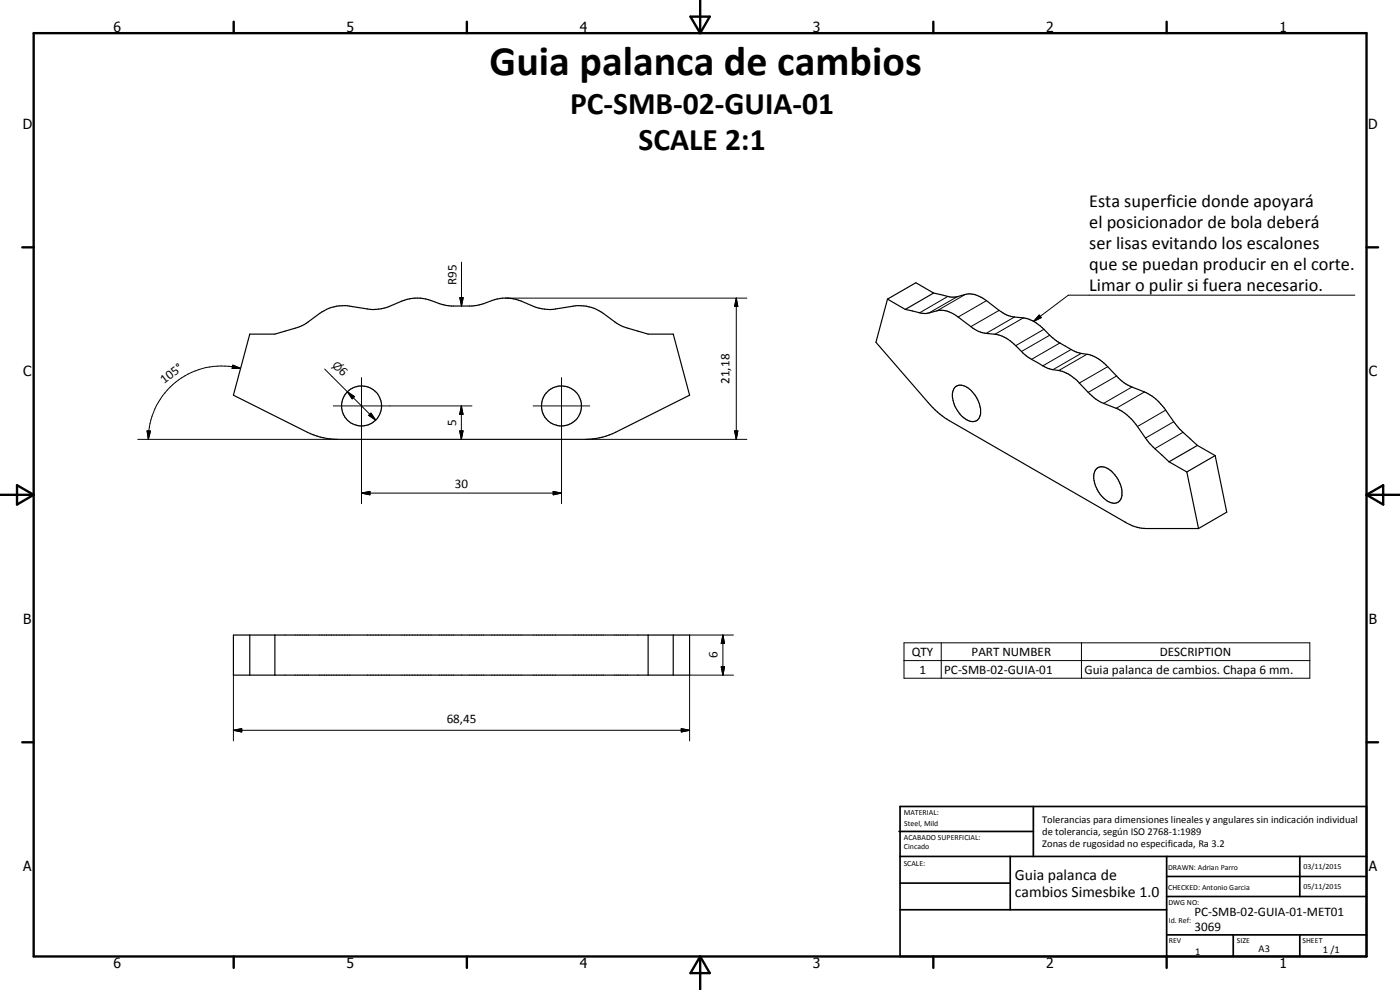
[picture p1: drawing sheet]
<svg xmlns="http://www.w3.org/2000/svg" width="420mm" height="297mm" viewBox="0 0 420 297" stroke-linecap="round" stroke-linejoin="round" font-family="sans-serif">
<g fill="none" stroke="#000" stroke-width=".35">
<path d="M266.3 89.7l-3.4 13 15.7 18.1a25.7 25.7 0 0 0 6.3 5.4l52.7 30.4a12.4 12.4 0 0 0 6.3 2h15.8M266.3 89.7l5.4 3.1M271.7 92.8l5.7 1.3 3.8-.8a7.3 7.3 0 0 1 6.4 1.8l3.8 2.9a8.6 8.6 0 0 0 4.5 2l2.7 .3a10.3 10.3 0 0 1 6.2 3.4l2.2 2.3a30 30 0 0 0 8.5 4.8 11.3 11.3 0 0 1 8.4 4.1l2.7 2.8a12.6 12.6 0 0 0 4.6 3.3l3.8 1.5a15.1 15.1 0 0 1 6.4 5.5l2.8 4a20.9 20.9 0 0 0 4.5 4.6l2.1 2M280.2 87.9l-5.3-3.1-8.6 4.9M280.2 87.9l-8.5 4.9M280.2 87.9l5.2 1.3a9.4 9.4 0 0 0 4.3-.9 7.5 7.5 0 0 1 6.4 1.9l3.7 2.9 2.4 1.4 1.7 .5 3.2 .4a10.7 10.7 0 0 1 6.2 3.4l2.2 2.2 2.1 1.6 4.4 2.6 2 .7a11.7 11.7 0 0 1 8.4 4.1l2.7 2.8a11.7 11.7 0 0 0 4.6 3.3l3.8 1.5a14.7 14.7 0 0 1 6.3 5.5l4.3 5.7 5.3 4.8M75 100.2h7.5l6.8-1.9 2-.9 4.7-3.4a11.9 11.9 0 0 1 9-2.1l5.3 .8a12.9 12.9 0 0 0 6.5-.8 18.5 18.5 0 0 1 6.9-2.4 16 16 0 0 1 8.8 1.8l2.9 .5h6.2l2.9-.5a15.4 15.4 0 0 1 10.4-1.5l1.5 .5a19.3 19.3 0 0 0 6.2 2.3l3.3 .2 6.1-.9a12.4 12.4 0 0 1 9 2.1l4.1 3 3.3 1.5 6.1 1.7h7.5l5 18.4-22.3 11.1a20.6 20.6 0 0 1-8.9 2.1h-74.6a20.6 20.6 0 0 1-8.9-2.1l-22.2-11.1zM286.5 116.2a3.5 3.5 0 0 1 4.9 .9 8.5 8.5 0 0 1 2.6 7.9 2.59 2.59 0 0 1-4.2 .7 8.9 8.9 0 0 1-3.9-8.1zM350.8 138.6l5.4 3M359.4 133.6l5.3 3.1M359.4 133.6l-8.6 5M364.7 136.7l3.5 17-8.5 4.9"/>
<path d="M364.7 136.7l-8.5 4.9M328.7 141a2.66 2.66 0 0 1 3.9-.3 8.7 8.7 0 0 1 3.9 8.8 2.48 2.48 0 0 1-3.9 1 8.4 8.4 0 0 1-4-9.1zM356.2 141.6l3.5 17M70.1 190.5h136.9v12.1h-136.9zM75 190.5v12.1M82.5 190.5v12.1M194.5 190.5v12.1M202 190.5v12.1"/>
<circle cx="108.5" cy="121.8" r="6"/>
<circle cx="168.5" cy="121.8" r="6"/>
</g>
<g fill="none" stroke="#000" stroke-width=".3">
<path d="M138.5 78.7v13.1M138 89.3h1l-.5 2.5zM151.8 89.5h72.3M221 89.5l.4 2.4h-.9zM221 89.5v42.3M284.5 88.9l-8.5 5M287.3 89l-8.5 4.9M289.7 88.3l-8.5 5M296.1 90.2l-8.5 4.9M299.8 93.1l-8.4 4.9M304.4 95.1l-8.5 4.9M307.1 95.4l-8.5 4.9"/>
<path d="M311.9 94.5l.6 .8-2.3 1.1zM313.3 98.8l-8.5 4.9M406.6 88.6h-86l-10.4 7.8M69.9 109.6l2.3 .9h-2.5zM72.2 110.5a22 22 0 0 0-27.7 21.3M97.4 110.7l15.3 15.3M104.3 117.6l2.1 1.4-.7 .7zM108.5 113.3v37.8M168.5 113.3v37.8M315 100.6l-8.4 4.9M318.1 102.9l-8.5 4.9M321.5 104.9l-8.5 4.9"/>
<path d="M324.5 106l-8.5 4.9M326.2 106.3l-8.5 4.9M332.4 110l-8.5 4.9M335.1 112.8l-8.5 4.9M339.7 116.1l-8.5 4.9M343.5 117.6l-8.5 4.9M41.3 131.8h59.9M44.1 129.3h1.1l-.7 2.5zM100 121.8h41.6M111.3 124l1.4 2-2.1-1.4zM138 129.3h1l-.5 2.5zM138.5 121.8l.5 2.5h-1z"/>
<path d="M138.5 121.8v10M160 121.8h17M175.8 131.8h48.3M220.5 129.3h.9l-.4 2.5zM349.8 123.1l-8.4 4.9M352.2 126.5l-8.4 4.9M355 129.7l-8.4 4.9M108.5 148l2.5-.6v1.1zM108.5 148h60M166 147.4l2.5 .6-2.5 .5zM207 190.5h13.1M216.9 190.5l.6 2.6h-1.1z"/>
<path d="M216.9 190.5v12.1M271.3 192.9h121.8v10.6h-121.8zM271.3 198.2h121.8M282.5 192.9v10.6M324.6 192.9v10.6M70.1 219.1l2.4-.5v1zM70.1 219.1h136.9M70.1 202.6v19.7M204.5 218.6l2.5 .5-2.5 .5zM216.4 200.1h1.1l-.6 2.5zM220.1 202.6h-13.1v19.7"/>
</g>
<g fill="none" stroke="#000" stroke-width=".71">
<path d="M10.1 9.9h400v277.1h-400zM70.1 6.5v3.4M140.1 6.5v3.4M207.2 5h5.8l-2.9 4.9zM210.1 0v9.9M280.1 6.5v3.4M350.1 6.5v3.4M6.7 74.2h3.4M410.1 74.2h3.5M.1 148.5h10M5.1 145.6l5 2.9-5 2.9zM410.1 148.5h10"/>
<path d="M410.1 148.5l5-2.9v5.8zM6.7 222.7h3.4M410.1 222.7h3.5M70.1 287v3.4M140.1 287v3.4M210.1 287v10M210.1 287l2.9 5h-5.8zM280.1 287v3.4M350.1 287v3.4"/>
</g>
<g fill="none" stroke="#000" stroke-width=".51">
<path d="M269.8 249.5h40.3M270.1 242h140v45h-140zM270.1 257h140M303.2 257v16M310.1 242v15M350.1 257v30M390.1 257v12M270.1 265h33.1M270.1 273h80M350.1 269h60M350.1 263h60M350.1 280.5h60"/>
<path d="M370.1 280.5v6.5M390.1 280.5v6.5"/>
</g>
<g fill="#000">
<path d="M138 89.3h1l-.5 2.5zM221 89.5l.4 2.4h-.9zM311.9 94.5l.6 .8-2.3 1.1zM69.9 109.6l2.3 .9h-2.5zM104.3 117.6l2.1 1.4-.7 .7zM44.1 129.3h1.1l-.7 2.5zM111.3 124l1.4 2-2.1-1.4zM138 129.3h1l-.5 2.5zM138.5 121.8l.5 2.5h-1zM220.5 129.3h.9l-.4 2.5zM108.5 148l2.5-.6v1.1zM166 147.4l2.5 .6-2.5 .5z"/>
<path d="M216.9 190.5l.6 2.6h-1.1zM70.1 219.1l2.4-.5v1zM204.5 218.6l2.5 .5-2.5 .5zM216.4 200.1h1.1l-.6 2.5z"/>
</g>
<text font-size="12.6" x="146.9" y="22.5">Guia palanca de cambios</text>
<g font-size="9.4">
<text x="171.1" y="34.3">PC-SMB-02-GUIA-01</text>
<text x="191.6" y="45.1">SCALE 2:1</text>
</g>
<g font-size="5.5">
<text x="326.9" y="62.1">Esta superficie donde apoyará</text>
<text x="326.9" y="68.4">el posicionador de bola deberá</text>
<text x="326.9" y="74.7">ser lisas evitando los escalones</text>
<text x="326.9" y="81">que se puedan producir en el corte.</text>
<text x="326.9" y="87.3">Limar o pulir si fuera necesario.</text>
</g>
<g font-size="4.7">
<text x="304.6" y="263.9">Guia palanca de</text>
<text x="304.6" y="269.3">cambios Simesbike 1.0</text>
</g>
<g font-size="4.2">
<text x="34" y="9.6">6</text>
<text x="104" y="9.6">5</text>
<text x="174" y="9.6">4</text>
<text x="244" y="9.6">3</text>
<text x="314" y="9.6">2</text>
<text x="384" y="9.6">1</text>
<text x="6.8" y="38.7">D</text>
<text x="410.6" y="38.7">D</text>
<text x="7" y="112.9">C</text>
<text x="410.8" y="112.9">C</text>
<text x="7" y="187.1">B</text>
<text x="410.8" y="187.1">B</text>
<text x="7" y="261.4">A</text>
<text x="410.8" y="261.4">A</text>
<text x="34" y="290.4">6</text>
<text x="104" y="290.4">5</text>
<text x="174" y="290.4">4</text>
<text x="244" y="290.4">3</text>
<text x="314" y="290.4">2</text>
<text x="384" y="290.4">1</text>
</g>
<g font-size="3.9">
<text x="137" y="85.6" transform="rotate(-90 137 85.6)">R95</text>
<text x="101.5" y="111.8" transform="rotate(45 101.5 111.8)">6</text>
<text x="49.3" y="115.4" transform="rotate(-37 49.3 115.4)">105°</text>
<text x="218.9" y="115.1" transform="rotate(-90 218.9 115.1)">21,18</text>
<text x="136.9" y="127.8" transform="rotate(-90 136.9 127.8)">5</text>
<text x="136.5" y="146.4">30</text>
<text x="215.4" y="197.6" transform="rotate(-90 215.4 197.6)">6</text>
<text x="273.6" y="196.8">QTY</text>
<text x="291.6" y="196.8">PART NUMBER</text>
<text x="348.1" y="196.8">DESCRIPTION</text>
<text x="275.9" y="202.1">1</text>
<text x="283.4" y="202.1">PC-SMB-02-GUIA-01</text>
<text x="325.5" y="202.2">Guia palanca de cambios. Chapa 6 mm.</text>
<text x="134.1" y="217">68,45</text>
<text x="358.5" y="275">PC-SMB-02-GUIA-01-MET01</text>
<text x="358.5" y="279.4">3069</text>
</g>
<text font-size="3.3" x="99.5" y="109.8" transform="rotate(45 99.5 109.8)">⌀</text>
<g font-size="3.1">
<text x="312.7" y="246.8">Tolerancias para dimensiones lineales y angulares sin indicación individual</text>
<text x="312.7" y="250.4">de tolerancia, según ISO 2768-1:1989</text>
<text x="312.7" y="254">Zonas de rugosidad no especificada, Ra 3.2</text>
<text x="358.7" y="286.5">1</text>
<text x="377.7" y="285.6">A3</text>
<text x="397" y="285.9">1 /1</text>
</g>
<g font-size="2.4">
<text x="271.2" y="244.4">MATERIAL:</text>
<text x="271.3" y="252">ACABADO SUPERFICIAL:</text>
<text x="271.4" y="247.9">Steel, Mild</text>
<text x="271.3" y="254.6">Cincado</text>
<text x="271.2" y="259.7">SCALE:</text>
<text x="350.6" y="261">DRAWN: Adrian Parro</text>
<text x="391.2" y="260.6">03/11/2015</text>
<text x="350.6" y="267">CHECKED: Antonio Garcia</text>
<text x="391.2" y="266.7">05/11/2015</text>
<text x="350.6" y="271.4">DWG NO:</text>
<text x="350.8" y="276.9">Id. Ref:</text>
<text x="350.8" y="282.8">REV</text>
<text x="371.2" y="282.9">SIZE</text>
<text x="390.9" y="282.9">SHEET</text>
</g>
</svg>
